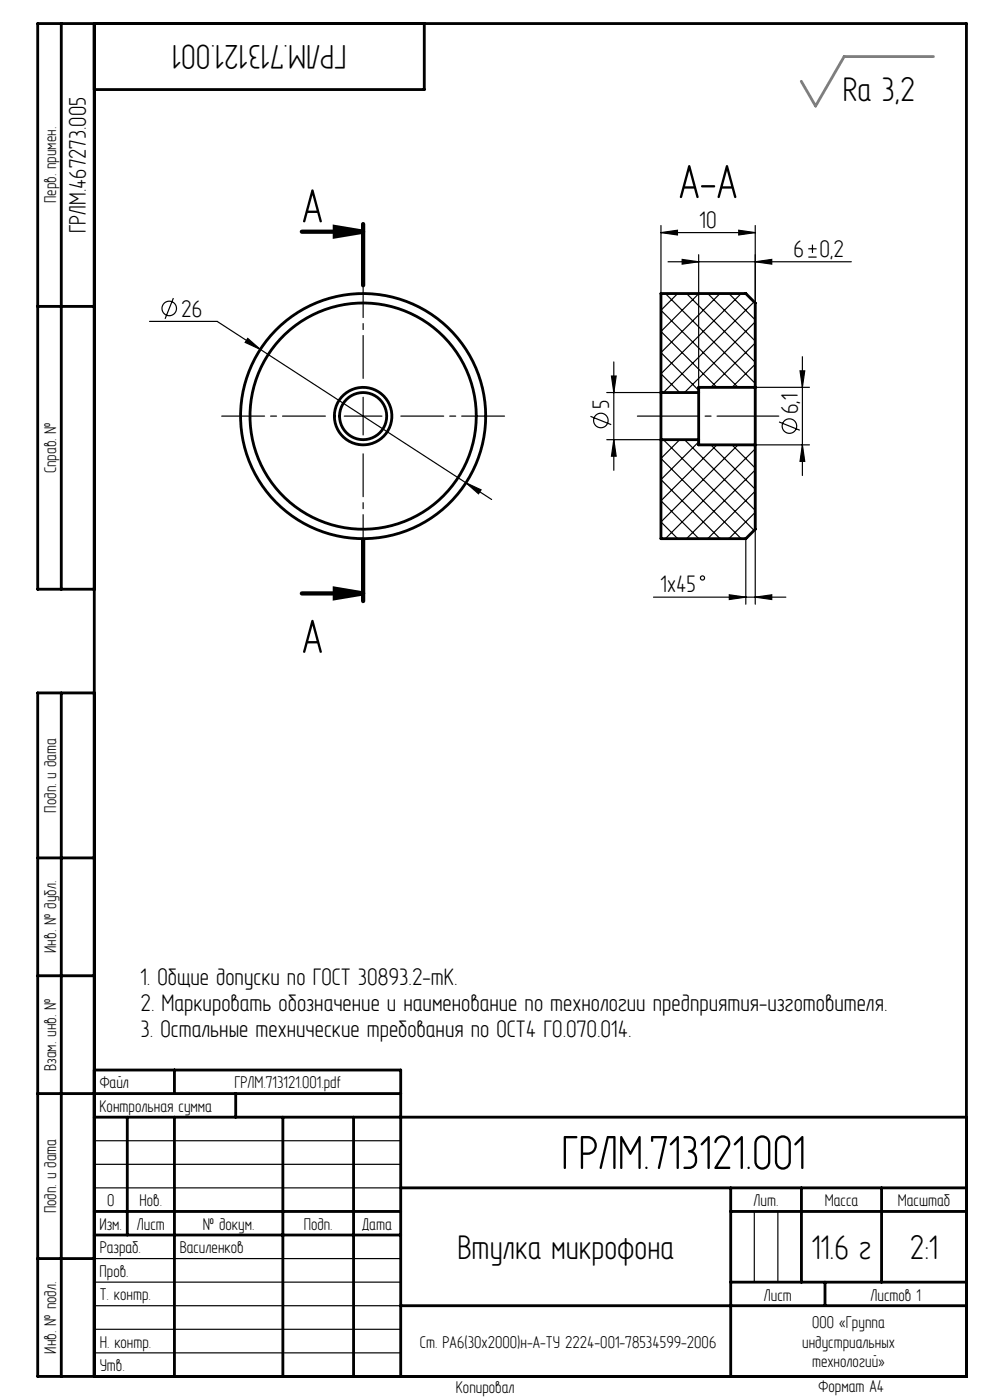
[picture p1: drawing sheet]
<svg xmlns="http://www.w3.org/2000/svg" width="210mm" height="297mm" viewBox="0 0 210 297" stroke-linecap="round" stroke-linejoin="round" font-family="sans-serif">
<g fill="none" stroke="#000" stroke-width=".25">
<path d="M140.2 49.3l3.5-.5v1zM140.2 47.8v14.5M140.2 49.3h20M141.7 55.5h38.9M144.7 55l3.5 .5-3.5 .5zM148.2 54v29.3M156.7 48.8l3.5 .5-3.5 .5zM160.2 47.8v16.5M160.2 55.5l3.5-.5v1zM171.5 54.5h1.7M171.5 52.8h1.7M172.3 51.9v1.8"/>
<path d="M31.7 68.2h14.4l58.2 37.8M36.8 63.2l-1.8 4.4M52.6 71.8l2.6 2.3-3.2-1.5zM129.7 79.8h1l-.5 3.5zM130.2 76.8v23M141.1 62.3l19.1 19M143.8 62.3l-3.6 3.5 16.4 16.4M145.6 62.3l14.6 14.5M148.2 62.3l-8 8 11.9 11.9M150.1 62.3l10.1 10.1M152.7 62.3l-12.5 12.5 8 8M154.6 62.3l5.6 5.6"/>
<path d="M157.2 62.3l-17 17 4 4M160 64l-19.3 19.3M160.2 68.3l-15 15M160.2 72.8l-9.4 9.4M160.2 77.3l-4.9 4.9M169.7 78.7h1l-.5 3.5zM170.2 75.7v25.2M73 88.3h8M77 84.3v8M125.3 88.3l4.4 1.8M128.7 83.3h11.5M128.7 93.3h11.5"/>
<path d="M130.2 93.3l.5 3.5h-1zM140.7 93.3l19.3 19.2M144.2 93.3l-4 4 17 17M145.2 93.3l15 15M148.2 93.7l-8 8 12.5 12.6M150.8 94.4l9.4 9.4M152.1 94.4l-11.9 11.8 8 8.1M155.3 94.4l4.9 4.9M156.6 94.4l-16.4 16.3 3.6 3.6M159.8 94.4l.4 .4M160.2 82.2h11.5M160.2 94.4h11.5"/>
<path d="M160.2 81.7l-.4 .5M160.2 95.2l-19.1 19.1M160.2 99.7l-14.6 14.6M165.3 89.5l4.4 1.8M170.2 94.4l.5 3.5h-1zM98.8 102.4l3.2 1.5-.5 .9zM158.2 114.3v13.9M160.2 104.2l-10.1 10.1M160.2 108.7l-5.6 5.6M160.2 112.3v15.9M138.6 126.7h28.1M154.7 126.2l3.5 .5-3.5 .5z"/>
<path d="M160.2 126.7l3.5-.5v1zM20 242h65M20 247h65M20 252h65M160 257v15M165 257v15M20 277h65M20 272h65M20 267h65M20 287h65M20 282h65"/>
<circle cx="35.9" cy="65.4" r="1.54"/>
<circle cx="127.5" cy="89.2" r="1.54"/>
<circle cx="167.5" cy="90.4" r="1.54"/>
<circle cx="149" cy="122.6" r=".44"/>
</g>
<path d="M71 48.2l6 1-6 1zM71 124.9l6 1-6 1z" fill="none" stroke="#000" stroke-width=".9" stroke-linecap="butt"/>
<path d="M165.2 88.3h-30" fill="none" stroke="#000" stroke-width=".25" stroke-dasharray="15.2 1.3 1.3 1.3" stroke-dashoffset="2.1"/>
<path d="M69 88.3h-22M77 80.3v-22M77 96.3v22M85 88.3h22" fill="none" stroke="#000" stroke-width=".25" stroke-dasharray="15.2 1.3 1.3 1.3" stroke-dashoffset="6.1"/>
<path d="M64 49.2h13M77 47.5v13M77 114.5v13M64 125.9h13" fill="none" stroke="#000" stroke-width=".9"/>
<g fill="none" stroke="#000" stroke-width=".6">
<path d="M13 5v120M20 5v287M90 5v14h-70M8 65h12M140.2 83.3v10M140.2 93.3v21h18l2-2v-17.9M140.2 83.3h8M140.2 93.3h8M148.2 83.3v10M148.2 93.3v1.1h12M160.2 82.2v12.2M160.2 82.2v-17.9l-2-2h-18v21"/>
<path d="M160.2 82.2h-12v1.1M20 125h-12v-120h197v287h-197v-145h12M13 147v145M8 182h12M8 207h12M8 232h77M20 227h65v65M20 237h185M27 237v25M37 227v5M37 237v55M50 232v5"/>
<path d="M60 237v55M75 237v55M20 257h65M85 252h120M155 252v40M155 257h50M170 252v20M187 252v20M8 267h12M20 262h65M85 277h120M155 272h50"/>
<path d="M175 272v5"/>
<circle cx="77" cy="88.3" r="5"/>
<circle cx="77" cy="88.3" r="26"/>
<circle cx="77" cy="88.3" r="24"/>
<circle cx="77" cy="88.3" r="6.1"/>
</g>
<path d="M173 22.5h.1" fill="none" stroke="#808080" stroke-width=".25" stroke-dasharray="15.2 1.3 1.3 1.3"/>
<path d="M198 12h-18.9l-6.1 10.5-3-5.2" fill="none" stroke="#808080" stroke-width=".6"/>
<g fill="#000">
<path d="M71 48.2l6 1-6 1zM71 124.9l6 1-6 1z"/>
<path d="M140.2 49.3l3.5-.5v1zM156.7 48.8l3.5 .5-3.5 .5z"/>
<path d="M129.7 79.8h1l-.5 3.5zM130.2 93.3l.5 3.5h-1zM169.7 78.7h1l-.5 3.5zM170.2 94.4l.5 3.5h-1z"/>
<path d="M98.8 102.4l2.7 2.4 .5-.9zM52.6 71.8l-.6 .8 3.2 1.5zM144.7 55l3.5 .5-3.5 .5zM160.2 55.5l3.5-.5v1zM154.7 126.2l3.5 .5-3.5 .5zM160.2 126.7l3.5-.5v1z"/>
</g>
<g font-size="11">
<text x="64" y="47.2">A</text>
<text x="144" y="42">A-A</text>
<text x="64" y="138.5">A</text>
<text x="119.1" y="248">ГРЛМ.713121.001</text>
</g>
<g font-size="7.8">
<text x="73.5" y="9.5" transform="rotate(-180 73.5 9.5)">ГРЛМ.713121.001</text>
<text x="178.8" y="21.4">Ra 3,2</text>
<text x="97" y="267">Втулка микрофона</text>
<text x="172.2" y="267">11.6 г</text>
<text x="193" y="267">2:1</text>
</g>
<g font-size="5.5">
<text x="18.2" y="49.5" transform="rotate(-90 18.2 49.5)">ГРЛМ.467273.005</text>
<text x="148.4" y="48.3">10</text>
<text x="168.3" y="54.5">6</text>
<text x="173.8" y="54.5">0,2</text>
<text x="38.4" y="67.2">26</text>
<text x="129.2" y="86.7" transform="rotate(-90 129.2 86.7)">5</text>
<text x="169.2" y="87.9" transform="rotate(-90 169.2 87.9)">6,1</text>
<text x="140.1" y="125.7">1х45</text>
<text x="29.8" y="209">1. Общие допуски по ГОСТ 30893.2-mK.</text>
<text x="29.8" y="214.5">2. Маркировать обозначение и наименование по технологии предприятия-изготовителя.</text>
<text x="29.8" y="220">3. Остальные технические требования по ОСТ4 ГО.070.014.</text>
</g>
<g font-size="3.9">
<text x="11.9" y="43.1" transform="rotate(-90 11.9 43.1)">Перв. примен.</text>
<text x="11.9" y="100.4" transform="rotate(-90 11.9 100.4)">Справ. №</text>
<text x="11.9" y="172.4" transform="rotate(-90 11.9 172.4)">Подп. и дата</text>
<text x="11.9" y="202.1" transform="rotate(-90 11.9 202.1)">Инв. № дубл.</text>
<text x="11.9" y="227.2" transform="rotate(-90 11.9 227.2)">Взам. инв. №</text>
<text x="21.2" y="230.9">Файл</text>
<text x="49.7" y="230.9">ГРЛМ.713121.001.pdf</text>
<text x="21.1" y="235.9">Контрольная сумма</text>
<text x="11.9" y="257.4" transform="rotate(-90 11.9 257.4)">Подп. и дата</text>
<text x="22.7" y="255.9">0</text>
<text x="29.6" y="255.9">Нов.</text>
<text x="159.9" y="255.9">Лит.</text>
<text x="174.9" y="255.9">Масса</text>
<text x="190.4" y="255.9">Масштаб</text>
<text x="21.1" y="260.9">Изм.</text>
<text x="29" y="260.9">Лист</text>
<text x="43" y="260.9">№ докум.</text>
<text x="64.4" y="260.9">Подп.</text>
<text x="76.9" y="260.9">Дата</text>
<text x="21.1" y="265.9">Разраб.</text>
<text x="38.1" y="265.9">Василенков</text>
<text x="21.1" y="270.9">Пров.</text>
<text x="21.1" y="275.9">Т. контр.</text>
<text x="162" y="275.9">Лист</text>
<text x="184.7" y="275.9">Листов 1</text>
<text x="172.3" y="281.7">ООО «Группа</text>
<text x="11.9" y="287.1" transform="rotate(-90 11.9 287.1)">Инв. № подл.</text>
<text x="21.1" y="285.9">Н. контр.</text>
<text x="89.1" y="285.9">Ст. РА6(30х2000)н-А-ТУ 2224-001-78534599-2006</text>
<text x="170.2" y="285.9">индустриальных</text>
<text x="21.2" y="290.9">Утв.</text>
<text x="172.2" y="290.1">технологий»</text>
<text x="96.7" y="295.6">Копировал</text>
<text x="173.6" y="295.4">Формат A4</text>
</g>
</svg>
